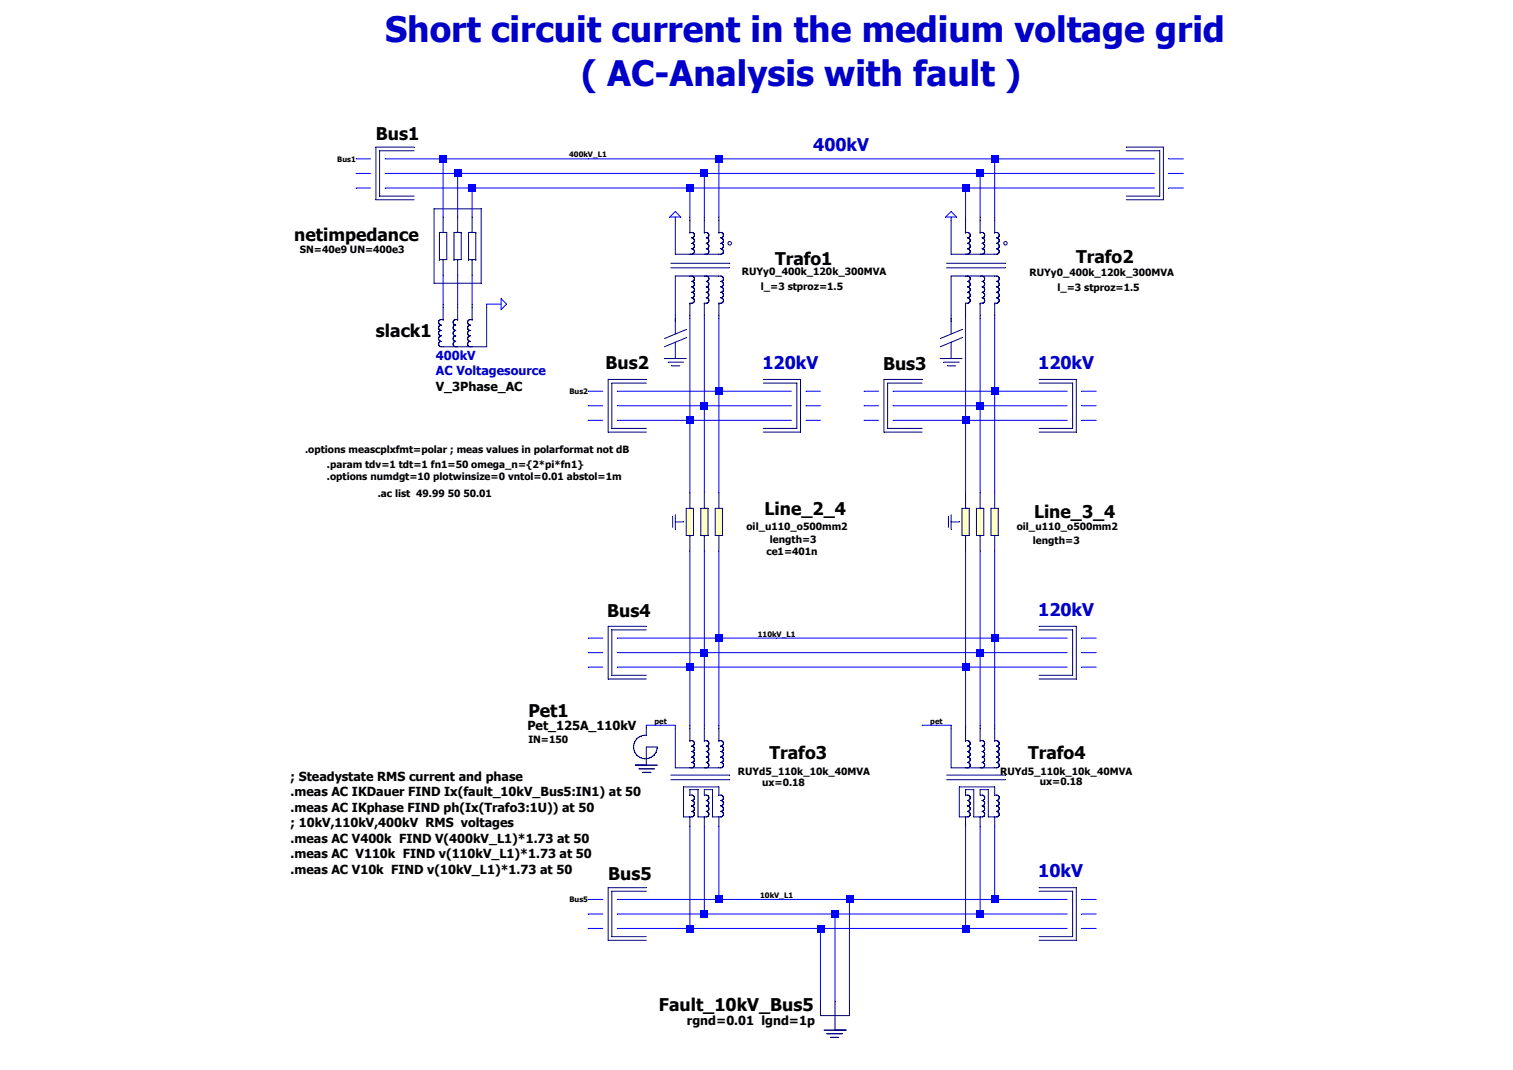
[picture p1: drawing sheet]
Version 4
SHEET 1 1684 820
WIRE -128 -224 -144 -224
WIRE -48 -224 -112 -224
WIRE 112 -224 -48 -224
WIRE 256 -224 112 -224
WIRE 560 -224 256 -224
WIRE 736 -224 560 -224
WIRE 768 -224 752 -224
WIRE -128 -208 -144 -208
WIRE -32 -208 -112 -208
WIRE 240 -208 -32 -208
WIRE 544 -208 240 -208
WIRE 736 -208 544 -208
WIRE 768 -208 752 -208
WIRE -128 -192 -144 -192
WIRE -16 -192 -112 -192
WIRE 224 -192 -16 -192
WIRE 528 -192 224 -192
WIRE 736 -192 528 -192
WIRE 768 -192 752 -192
WIRE -48 -160 -48 -224
WIRE -32 -160 -32 -208
WIRE -16 -160 -16 -192
WIRE 224 -160 224 -192
WIRE 240 -160 240 -208
WIRE 256 -160 256 -224
WIRE 528 -160 528 -192
WIRE 544 -160 544 -208
WIRE 560 -160 560 -224
WIRE -48 -64 -48 -96
WIRE -32 -64 -32 -96
WIRE -16 -64 -16 -96
WIRE 16 -64 0 -64
WIRE 128 32 112 32
WIRE 256 32 256 -48
WIRE 256 32 144 32
WIRE 336 32 256 32
WIRE 368 32 352 32
WIRE 432 32 416 32
WIRE 560 32 560 -48
WIRE 560 32 448 32
WIRE 640 32 560 32
WIRE 672 32 656 32
WIRE 128 48 112 48
WIRE 240 48 240 -48
WIRE 240 48 144 48
WIRE 336 48 240 48
WIRE 368 48 352 48
WIRE 432 48 416 48
WIRE 544 48 544 -48
WIRE 544 48 448 48
WIRE 640 48 544 48
WIRE 672 48 656 48
WIRE 128 64 112 64
WIRE 224 64 224 -48
WIRE 224 64 144 64
WIRE 336 64 224 64
WIRE 368 64 352 64
WIRE 432 64 416 64
WIRE 528 64 528 -48
WIRE 528 64 448 64
WIRE 640 64 528 64
WIRE 672 64 656 64
WIRE 224 144 224 64
WIRE 240 144 240 48
WIRE 256 144 256 32
WIRE 528 144 528 64
WIRE 544 144 544 48
WIRE 560 144 560 32
WIRE 128 304 112 304
WIRE 256 304 256 208
WIRE 256 304 144 304
WIRE 320 304 256 304
WIRE 560 304 560 208
WIRE 560 304 320 304
WIRE 640 304 560 304
WIRE 672 304 656 304
WIRE 128 320 112 320
WIRE 240 320 240 208
WIRE 240 320 144 320
WIRE 544 320 544 208
WIRE 544 320 240 320
WIRE 640 320 544 320
WIRE 672 320 656 320
WIRE 128 336 112 336
WIRE 224 336 224 208
WIRE 224 336 144 336
WIRE 528 336 528 208
WIRE 528 336 224 336
WIRE 640 336 528 336
WIRE 672 336 656 336
WIRE 192 400 176 400
WIRE 208 400 192 400
WIRE 224 400 224 336
WIRE 240 400 240 320
WIRE 256 400 256 304
WIRE 496 400 480 400
WIRE 512 400 496 400
WIRE 528 400 528 336
WIRE 544 400 544 320
WIRE 560 400 560 304
WIRE 128 592 112 592
WIRE 256 592 256 512
WIRE 256 592 144 592
WIRE 320 592 256 592
WIRE 400 592 320 592
WIRE 560 592 560 512
WIRE 560 592 400 592
WIRE 640 592 560 592
WIRE 672 592 656 592
WIRE 128 608 112 608
WIRE 240 608 240 512
WIRE 240 608 144 608
WIRE 384 608 240 608
WIRE 544 608 544 512
WIRE 544 608 384 608
WIRE 640 608 544 608
WIRE 672 608 656 608
WIRE 128 624 112 624
WIRE 224 624 224 512
WIRE 224 624 144 624
WIRE 368 624 224 624
WIRE 528 624 528 512
WIRE 528 624 368 624
WIRE 640 624 528 624
WIRE 672 624 656 624
WIRE 368 704 368 624
WIRE 384 704 384 608
WIRE 400 704 400 592
FLAG 512 -160 0
FLAG 16 -64 0
FLAG 208 -160 0
FLAG 192 400 pet
FLAG 496 400 pet
FLAG 112 -224 400kV_L1
FLAG 320 304 110kV_L1
FLAG 320 592 10kV_L1
FLAG 112 32 Bus2
FLAG 112 592 Bus5
FLAG -144 -224 Bus1
SYMBOL v_3phase -48 -32 R270
WINDOW 38 -58 -8 VRight 4
WINDOW 0 3 -74 VRight 5
SYMATTR SpiceModel V_3Phase_AC
SYMATTR Value U1Nenn=400k
SYMATTR InstName slack1
SYMBOL bus_v -96 -224 R0
WINDOW 0 -26 -28 Left 5
SYMATTR InstName Bus1
SYMATTR SpiceModel bus_V_AC
SYMATTR Value ""
SYMBOL impedance -48 -128 M90
WINDOW 123 3 -158 VRight 3
WINDOW 0 -13 -164 VRight 5
SYMATTR Value2 SN=40e9 UN=400e3
SYMATTR InstName netimpedance
SYMATTR SpiceModel Impedance_sk
SYMATTR SpiceLine ""
SYMATTR SpiceLine2 ""
SYMBOL trafo_Yy 544 -80 R90
WINDOW 38 -19 -214 VRight 3
WINDOW 3 -3 -176 VRight 3
WINDOW 0 -37 -169 VRight 5
SYMATTR SpiceModel RUYy0_400k_120k_300MVA
SYMATTR Value l_=3 stproz=1.5
SYMATTR InstName Trafo2
SYMATTR Value2 m=1
SYMATTR SpiceLine ""
SYMATTR SpiceLine2 ""
SYMBOL bus_v 464 32 R0
WINDOW 0 -27 -31 Left 5
SYMATTR InstName Bus3
SYMATTR SpiceModel bus_V_AC
SYMATTR Value ""
SYMBOL trafo_Yy 240 -80 R90
WINDOW 38 -20 -201 VRight 3
WINDOW 3 -4 -153 VRight 3
WINDOW 0 -35 -141 VRight 5
SYMATTR SpiceModel RUYy0_400k_120k_300MVA
SYMATTR Value l_=3 stproz=1.5
SYMATTR InstName Trafo1
SYMATTR Value2 m=1
SYMATTR SpiceLine ""
SYMATTR SpiceLine2 ""
SYMBOL bus_v 160 32 R0
WINDOW 0 -29 -32 Left 5
SYMATTR InstName Bus2
SYMATTR SpiceModel bus_V_AC
SYMATTR Value ""
SYMBOL line 256 176 R90
WINDOW 38 5 -142 VRight 3
WINDOW 3 19 -108 VRight 3
WINDOW 123 32 -109 VRight 3
WINDOW 0 -15 -140 VRight 5
SYMATTR SpiceModel oil_u110_o500mm2
SYMATTR Value length=3
SYMATTR Value2 ce1=401n
SYMATTR InstName Line_2_4
SYMATTR SpiceLine ""
SYMATTR SpiceLine2 ""
SYMBOL line 560 176 R90
WINDOW 38 5 -136 VRight 3
WINDOW 3 20 -94 VRight 3
WINDOW 0 -12 -133 VRight 5
SYMATTR SpiceModel oil_u110_o500mm2
SYMATTR Value length=3
SYMATTR InstName Line_3_4
SYMATTR Value2 ""
SYMATTR SpiceLine ""
SYMATTR SpiceLine2 ""
SYMBOL bus_v 160 304 R0
WINDOW 0 -27 -31 Left 5
SYMATTR InstName Bus4
SYMATTR SpiceModel bus_V_AC
SYMATTR Value ""
SYMBOL trafo_Yd 240 480 R90
WINDOW 38 -30 -183 VRight 3
WINDOW 3 -17 -111 VRight 3
WINDOW 0 -50 -135 VRight 5
SYMATTR SpiceModel RUYd5_110k_10k_40MVA
SYMATTR Value ux=0.18
SYMATTR InstName Trafo3
SYMATTR Value2 m=1
SYMATTR SpiceLine ""
SYMATTR SpiceLine2 ""
SYMBOL trafo_Yd 544 480 R90
WINDOW 38 -30 -168 VRight 3
WINDOW 3 -18 -113 VRight 3
WINDOW 0 -50 -116 VRight 5
SYMATTR SpiceModel RUYd5_110k_10k_40MVA
SYMATTR Value ux=0.18
SYMATTR InstName Trafo4
SYMATTR Value2 m=1
SYMATTR SpiceLine ""
SYMATTR SpiceLine2 ""
SYMBOL bus_v 160 592 R0
WINDOW 0 -26 -29 Left 5
SYMATTR InstName Bus5
SYMATTR SpiceModel bus_V_AC
SYMATTR Value ""
SYMBOL pet 176 416 R0
WINDOW 38 -131 -16 Left 4
WINDOW 3 -130 -1 Left 3
WINDOW 0 -130 -33 Left 5
SYMATTR SpiceModel Pet_125A_110kV
SYMATTR Value IN=150
SYMATTR InstName Pet1
SYMBOL isolator 224 -32 R0
SYMATTR InstName U20
SYMBOL isolator 528 -32 R0
SYMATTR InstName U21
SYMBOL bus_veff 704 -224 R0
SYMATTR InstName Bus1a
SYMATTR SpiceModel bus_V0_AC
SYMATTR Value ""
SYMATTR Value2 ""
SYMBOL bus_veff 608 32 R0
SYMATTR InstName Bus3a
SYMATTR SpiceModel bus_V0_AC
SYMATTR Value ""
SYMATTR Value2 ""
SYMBOL bus_veff 608 304 R0
SYMATTR InstName Bus4a
SYMATTR SpiceModel bus_V0_AC
SYMATTR Value ""
SYMATTR Value2 ""
SYMBOL bus_veff 608 592 R0
SYMATTR InstName Bus5a
SYMATTR SpiceModel bus_V0_AC
SYMATTR Value ""
SYMATTR Value2 ""
SYMBOL bus_veff 304 32 R0
SYMATTR InstName Bus2a
SYMATTR SpiceModel bus_V0_AC
SYMATTR Value ""
SYMATTR Value2 ""
SYMBOL ground 384 720 M0
WINDOW 0 24 -13 Left 5
WINDOW 3 22 5 Left 4
SYMATTR InstName Fault_10kV_Bus5
SYMATTR Value rgnd=0.01  lgnd=1p
TEXT -176 112 Left 3 !.param tdv=1 tdt=1 fn1=50 omega_n={2*pi*fn1}\n.options numdgt=10 plotwinsize=0 vntol=0.01 abstol=1m
TEXT -56 -8 Left 4 ;400kV\nAC Voltagesource
TEXT 360 -240 Left 5 ;400kV
TEXT 608 0 Left 5 ;120kV
TEXT 304 0 Left 5 ;120kV
TEXT 608 272 Left 5 ;120kV
TEXT 608 560 Left 5 ;10kV
TEXT -216 456 Left 4 !; Steadystate RMS current and phase\n.meas AC IKDauer FIND Ix(fault_10kV_Bus5:IN1) at 50\n.meas AC IKphase FIND ph(Ix(Trafo3:1U)) at 50\n; 10kV,110kV,400kV  RMS  voltages\n.meas AC V400k  FIND V(400kV_L1)*1.73 at 50\n.meas AC  V110k  FIND v(110kV_L1)*1.73 at 50\n.meas AC V10k  FIND v(10kV_L1)*1.73 at 50
TEXT -120 144 Left 3 !.ac list  49.99 50 50.01
TEXT -200 96 Left 3 !.options meascplxfmt=polar ; meas values in polarformat not dB
TEXT -112 -368 Left 7 ;Short circuit current in the medium voltage grid
TEXT 104 -320 Left 7 ;( AC-Analysis with fault )
